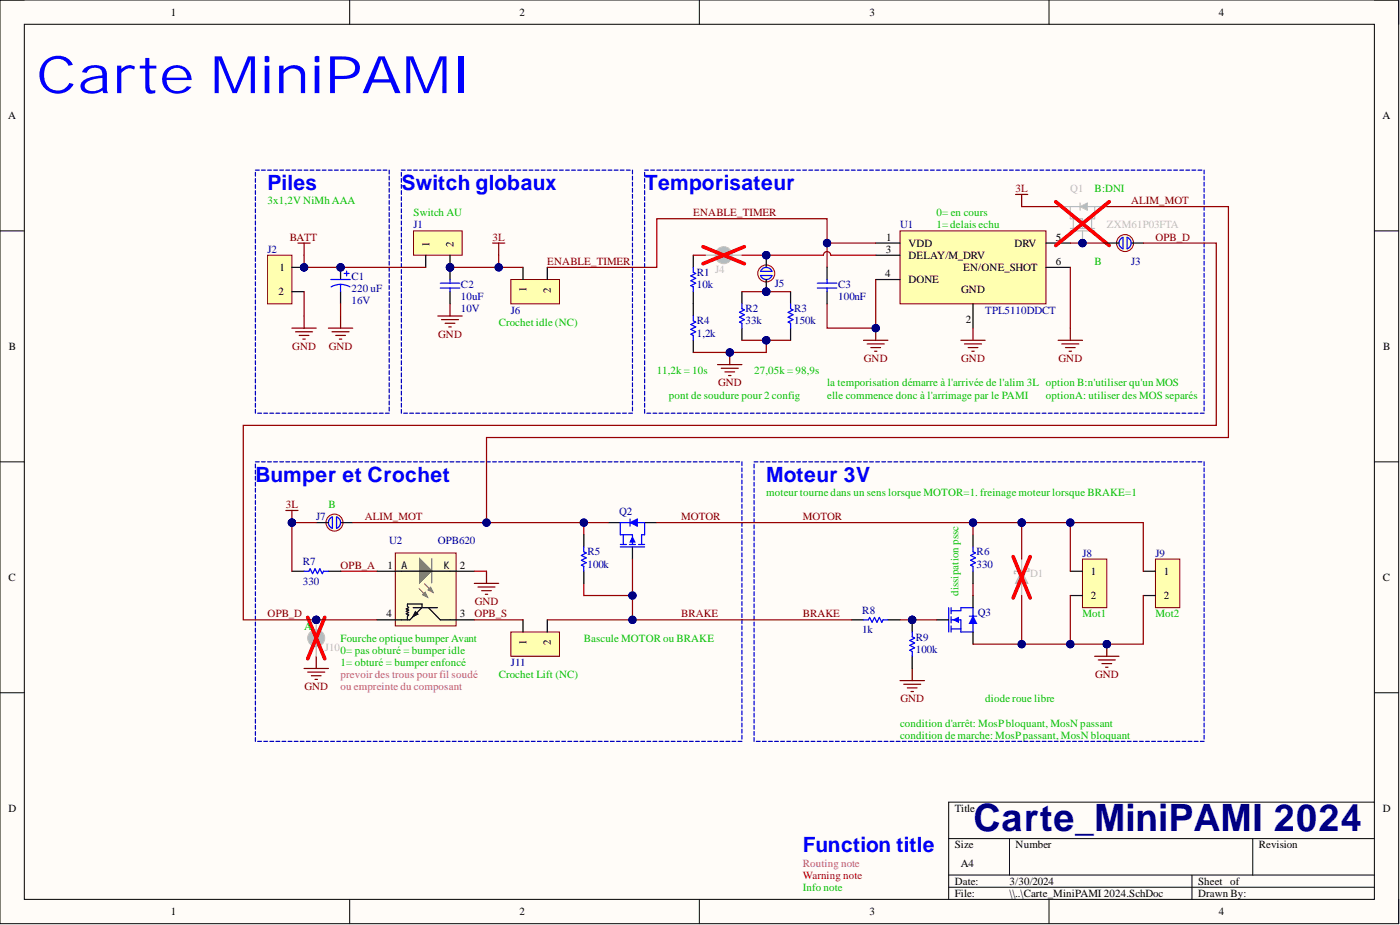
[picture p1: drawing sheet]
# Altium project Carte_MiniPAMI 2024.PrjPcb
1 sheet, 29 parts. Net scope: global (net labels, ports and power ports of the same name join across sheets).
Board file: Carte_MiniPAMI 2024.PcbDoc

## Sheet Carte_MiniPAMI 2024.SchDoc
size A4; Author: Audran; CompanyName: Goldorak; Address1: Electrolab; Address2: 52 rue Paul Lescop; Address3: 92000 Nanterre; DocumentNumber: 1; SheetNumber: 1; SheetTotal: 5

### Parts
C1  220 uF  RatedVoltage: 16V  [WCAP-ATG8_6.3x11x2.5x0.5]
C2  10uF  RatedVoltage: 10V  [WCAP-CSGP_0805, 2x1.25x1.25]
C3  100nF  [WCAP-CSGP_0603, 1.6x0.8x0.8]
D1  RBR3MM40ATFTR  [SOD-123FL]  (value not drawn)
J1  22-03-2021  [Conn_22-03-2021]  (value not drawn)
J2  22-03-2021  [Conn_22-03-2021]  (value not drawn)
J3  open  [CAVALIER]  (value not drawn)  (no BOM)
J4  open  [CAVALIER]  (value not drawn)  (no BOM)
J5  open  [CAVALIER]  (value not drawn)  (no BOM)
J6  22-03-2021  [Conn_22-03-2021]  (value not drawn)
J7  open  [CAVALIER]  (value not drawn)  (no BOM)
J8  22-03-2021  [Conn_22-03-2021]  (value not drawn)
J9  22-03-2021  [Conn_22-03-2021]  (value not drawn)
J10  open  [CAVALIER]  (value not drawn)  (no BOM)
J11  22-03-2021  [Conn_22-03-2021]  (value not drawn)
Q1  ZXM61P03FTA  [SOT-23]
Q2  ZXM61P03FTA  [SOT-23]  (value not drawn)
Q3  IRLML0040TRPBF  [SOT-23]  (value not drawn)
R1  value 10k  [RESC1608X06N]  (hidden comment: RC0603FR-0710KL)
R2  value 33k  [RESC1608X06N]
R3  value 150k  [RESC1608X06N]
R4  value 1,2k  [RESC1608X06N]
R5  value 100k  [RESC1608X06N]  (hidden comment: RC0603FR-07100KL)
R6  value 330  [RESC1608X06N]  (hidden comment: RC0603FR-07330RL)
R7  value 330  [RESC1608X06N]  (hidden comment: RC0603FR-07330RL)
R8  value 1k  [RESC1608X06N]  (hidden comment: RC0603FR-071KL)
R9  value 100k  [RESC1608X06N]  (hidden comment: RC0603FR-07100KL)
U1  TPL5110DDCT  [SOT23_95P280X145-6N]
U2  OPB620  [OPB620]

### Blocks framed on the sheet
Piles: C1 J2
Switch globaux: C2 J1 J6
Temporisateur: C3 J3-J5 Q1 R1-R4 U1
Bumper et Crochet: J7 J10 J11 Q2 R5 R7 U2
Moteur 3V: D1 J8 J9 Q3 R6 R8 R9

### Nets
3L: C2.1 J1.2 J6.1 J7.1 Q1.2(S) R7.1
BATT: C1.1 J1.1 J2.1
GND: C1.2 C2.2 C3.2 D1.1 J2.2 J8.2 J9.2 J10.1 Q3.2(S) R2.2 R3.2 R4.1 R9.1 U1.2(GND) U1.4(DONE) U1.6(EN/ONE_SHOT) U2.2(LED_K)
ALIM_MOT: J7.2 Q1.3(D) Q2.2(S) R5.2
BRAKE: J11.2 Q2.1(G) R5.1 R8.2
ENABLE_TIMER: C3.1 J6.2 U1.1(VDD)
MOTOR: D1.2 J8.1 J9.1 Q2.3(D) R6.2
OPB_A: R7.2 U2.1(LED_A)
OPB_D: J3.2 J10.2 U2.4(NPN_E)
OPB_S: J11.1 U2.3(NPN_C)
NetJ3_1: J3.1 Q1.1(G) U1.5(DRV)
NetJ4_1: J4.1 R1.2
NetJ4_2: J4.2 J5.2 U1.3(DELAY/M_DRV)
NetJ5_1: J5.1 R2.1 R3.1
NetQ3_1: Q3.1(G) R8.1 R9.2
NetQ3_3: Q3.3(D) R6.1
NetR1_1: R1.1 R4.2

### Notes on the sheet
- Carte MiniPAMI
- 3x1,2V NiMh AAA
- (near J1) Switch AU
- (near U1) 0= en cours
- (near Q1) B:DNI
- (near U1) 1= delais echu
- B
- Crochet idle (NC)
- (near R4) 11,2k = 10s
- pont de soudure pour 2 config
- 27,05k = 98,9s
- la temporisation démarre à l'arrivée de l'alim 3L
- elle commence donc à l'arrimage par le PAMI
- option B:n'utiliser qu'un MOS
- optionA: utiliser des MOS separés
- (near J7) B
- moteur tourne dans un sens lorsque MOTOR=1. freinage moteur lorsque BRAKE=1
- (near J10) A
- (near U2) Fourche optique bumper Avant
- (near J11) Bascule MOTOR ou BRAKE
- dissipation pssc
- (near J8) Mot1
- (near J9) Mot2
- prevoir des trous pour fil soudé
- ou empreinte du composant
- 0= pas obturé = bumper idle
- 1= obturé = bumper enfoncé
- (near J11) Crochet Lift (NC)
- diode roue libre
- condition d'arrêt: MosP bloquant, MosN passant
- condition de marche: MosP passant, MosN bloquant
- Routing note
- Warning note
- Function title
- Carte_MiniPAMI 2024
- Info note

## Assembly variants
PROD: not fitted D1 J1 J2 J4 J10 Q1
